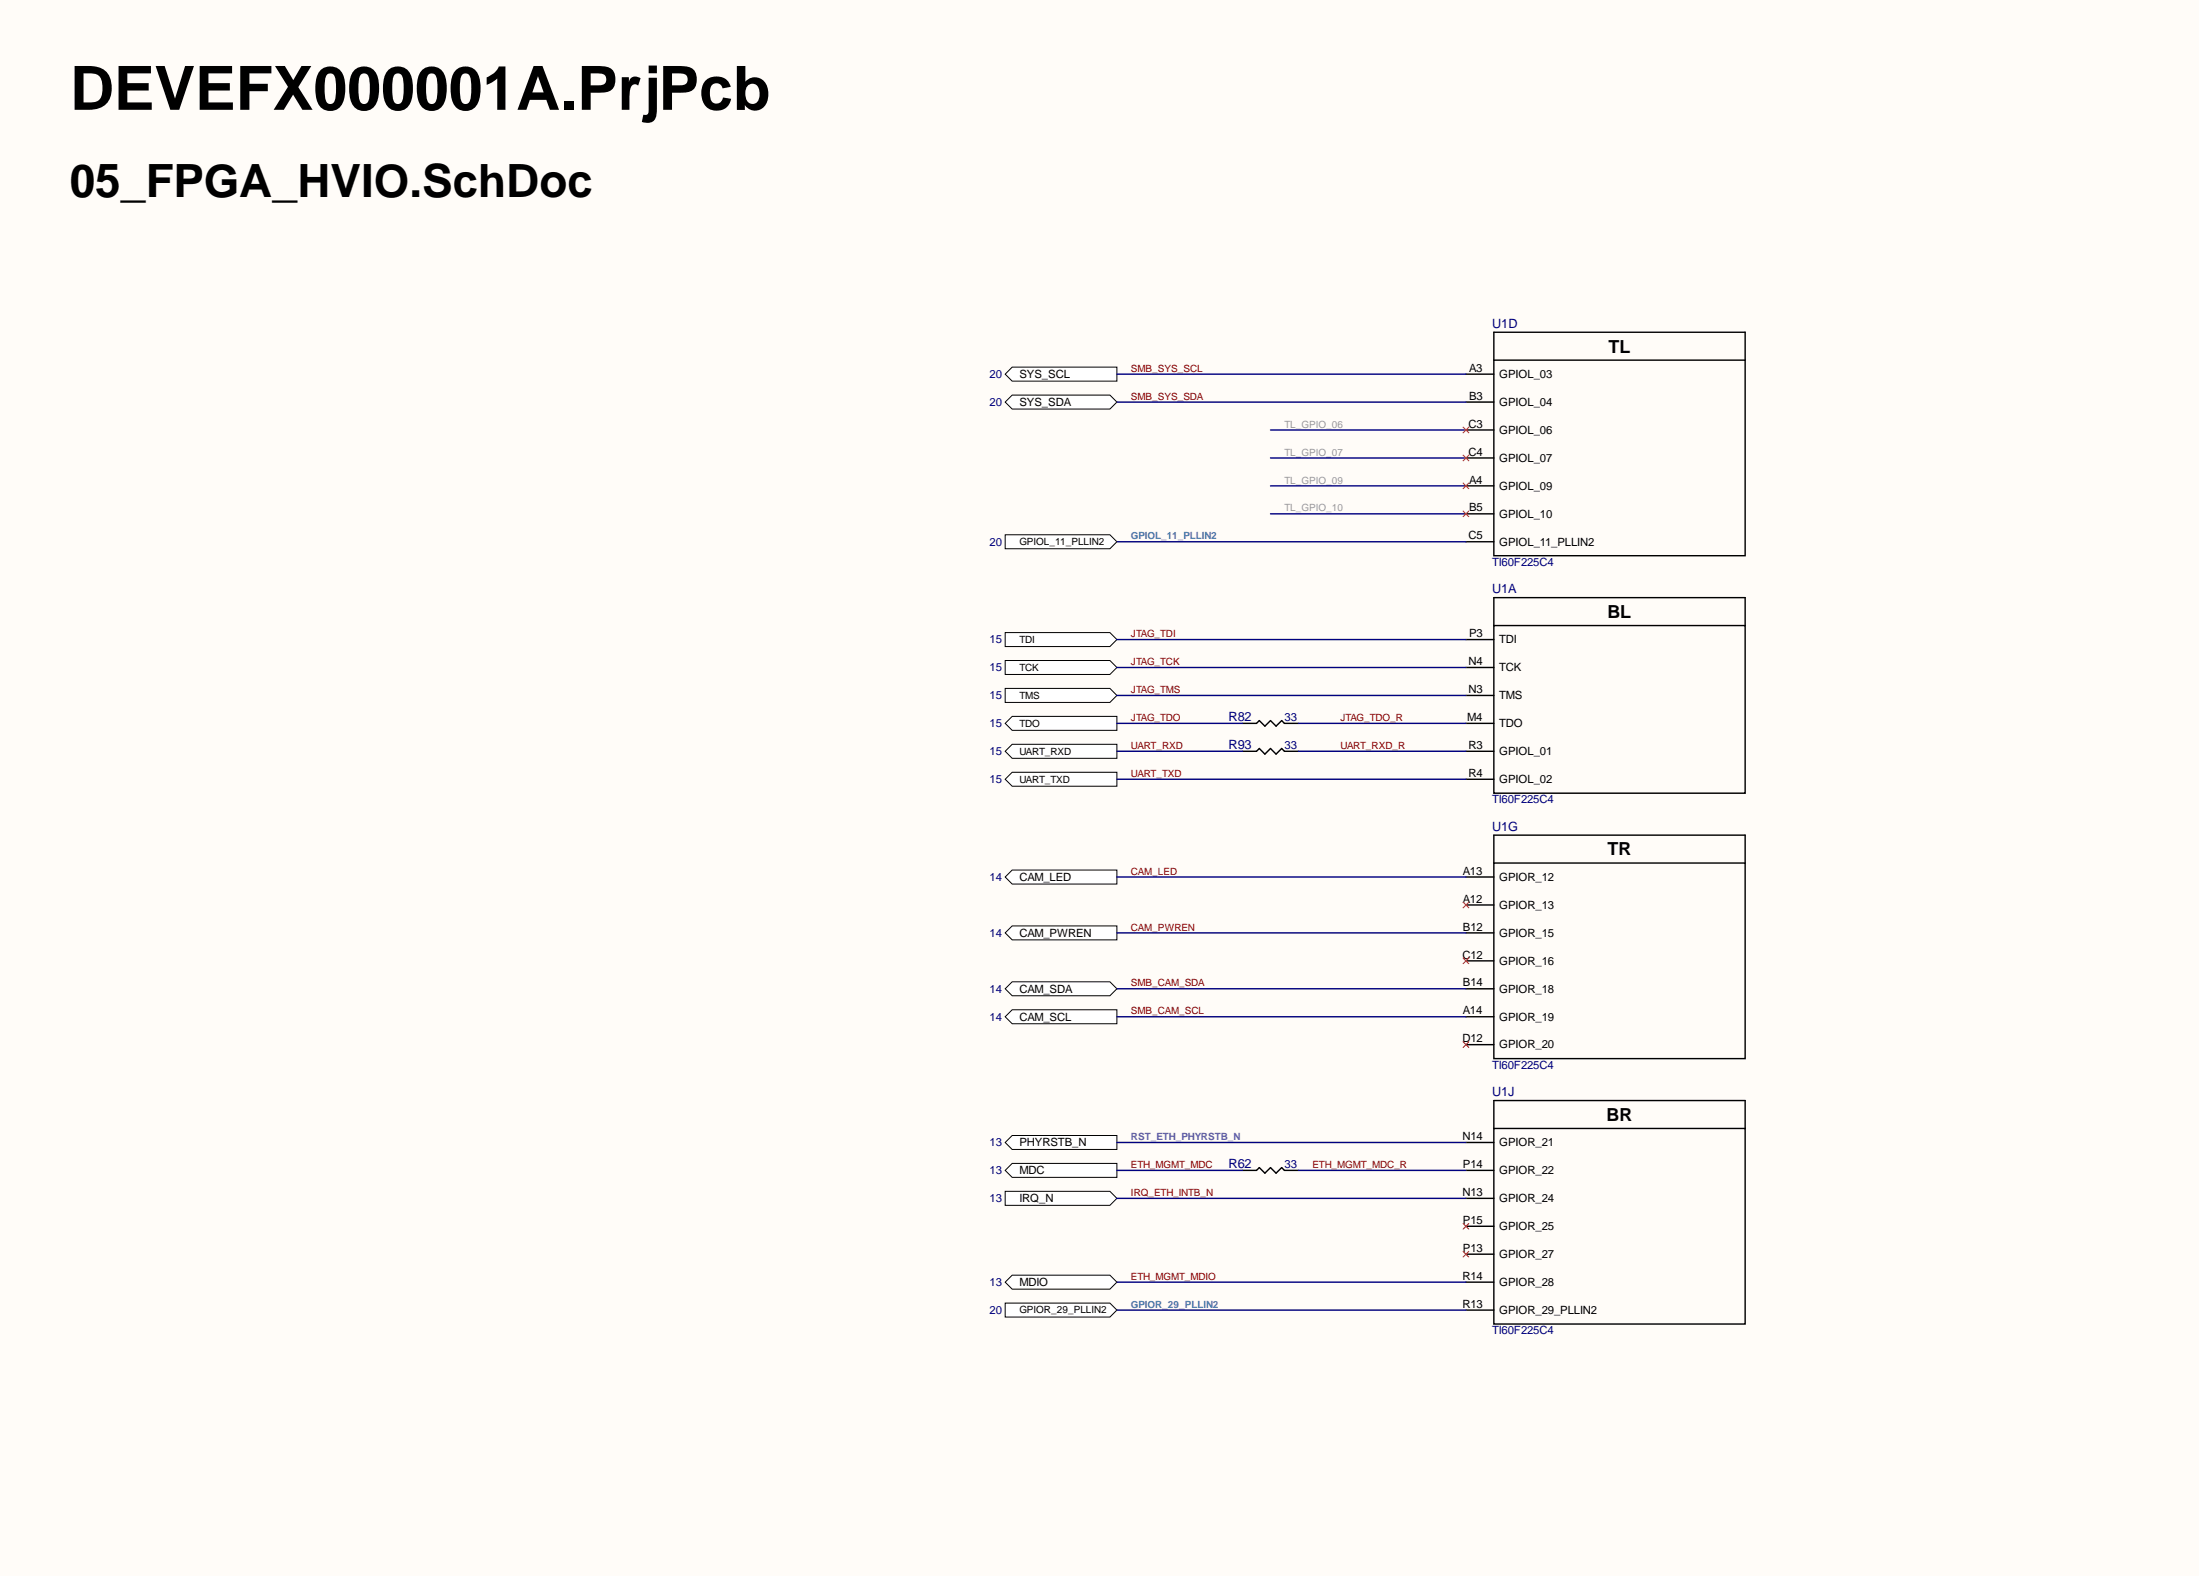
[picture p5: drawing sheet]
<svg xmlns="http://www.w3.org/2000/svg" width="393mm" height="282mm" viewBox="0 0 393 282" stroke-linecap="round" stroke-linejoin="round" font-family="sans-serif">
<g fill="#fffcf8">
<path d="M0 0h393.1v281.6h-393.1z" fill-rule="evenodd"/>
<path d="M0 0h393.1v281.6h-393.1z" fill-rule="evenodd"/>
</g>
<g fill="none" stroke="#000" stroke-width=".25">
<path d="M262.1 66.9h5M262.1 71.9h5M262.1 76.9h5M267.1 64.4h44.9v34.9h-44.9zM267.1 64.4v-5h44.9v5M262.1 81.9h5M262.1 86.8h5M262.1 91.8h5M262.1 96.8h5M262.1 114.3h5M262.1 119.3h5M267.1 111.8h44.9v30h-44.9z"/>
<path d="M267.1 111.8v-5h44.9v5M262.1 134.3h5M262.1 139.3h5M262.1 124.3h5M262.1 129.3h5M262.1 156.8h5M267.1 154.3h44.9v34.9h-44.9zM267.1 154.3v-5h44.9v5M262.1 161.8h5M262.1 166.7h5M262.1 171.7h5M262.1 176.7h5"/>
<path d="M262.1 181.7h5M262.1 186.7h5M262.1 204.2h5M262.1 209.2h5M262.1 214.2h5M262.1 219.2h5M267.1 201.7h44.9v35h-44.9zM267.1 201.7v-5h44.9v5M262.1 224.2h5M262.1 229.2h5M262.1 234.2h5"/>
</g>
<path d="M261.6 218.7l1 1M262.6 218.7l-1 1M261.6 223.7l1 1M262.6 223.7l-1 1" fill="none" stroke="#f00" stroke-width=".18"/>
<path d="M181 227.9h17.4l1.3 1.3-1.3 1.2h-17.4l-1.3-1.2z" fill-rule="evenodd" fill="#fff"/>
<path d="M181 227.9h17.4l1.3 1.3-1.3 1.2h-17.4l-1.3-1.2z" fill="none" stroke="#000" stroke-width=".18"/>
<path d="M222.2 209.2h2.5l.5-.5 1 1 1-1 1 1 1-1 .5 .5h2.4" fill="none" stroke="#000" stroke-width=".25"/>
<path d="M181 207.9h18.7v2.5h-18.7l-1.3-1.2z" fill-rule="evenodd" fill="#fff"/>
<path d="M181 207.9h18.7v2.5h-18.7l-1.3-1.2z" fill="none" stroke="#000" stroke-width=".18"/>
<path d="M181 203h18.7v2.5h-18.7l-1.3-1.3z" fill-rule="evenodd" fill="#fff"/>
<path d="M181 203h18.7v2.5h-18.7l-1.3-1.3z" fill="none" stroke="#000" stroke-width=".18"/>
<path d="M179.7 232.9h18.7l1.3 1.3-1.3 1.2h-18.7z" fill-rule="evenodd" fill="#fff"/>
<path d="M179.7 232.9h18.7l1.3 1.3-1.3 1.2h-18.7z" fill="none" stroke="#000" stroke-width=".18"/>
<path d="M179.7 95.6h18.7l1.3 1.2-1.3 1.3h-18.7z" fill-rule="evenodd" fill="#fff"/>
<path d="M179.7 95.6h18.7l1.3 1.2-1.3 1.3h-18.7z" fill="none" stroke="#000" stroke-width=".18"/>
<path d="M181 165.5h18.7v2.5h-18.7l-1.3-1.3z" fill-rule="evenodd" fill="#fff"/>
<path d="M181 165.5h18.7v2.5h-18.7l-1.3-1.3z" fill="none" stroke="#000" stroke-width=".18"/>
<path d="M181 155.5h18.7v2.5h-18.7l-1.3-1.2z" fill-rule="evenodd" fill="#fff"/>
<path d="M181 155.5h18.7v2.5h-18.7l-1.3-1.2z" fill="none" stroke="#000" stroke-width=".18"/>
<path d="M181 175.5h17.4l1.3 1.2-1.3 1.3h-17.4l-1.3-1.3z" fill-rule="evenodd" fill="#fff"/>
<path d="M181 175.5h17.4l1.3 1.2-1.3 1.3h-17.4l-1.3-1.3z" fill="none" stroke="#000" stroke-width=".18"/>
<path d="M181 180.5h18.7v2.5h-18.7l-1.3-1.3z" fill-rule="evenodd" fill="#fff"/>
<path d="M181 180.5h18.7v2.5h-18.7l-1.3-1.3z" fill="none" stroke="#000" stroke-width=".18"/>
<path d="M261.6 161.2l1 1.1M261.6 171.2l1 1.1M262.6 161.2l-1 1.1M262.6 171.2l-1 1.1M261.6 186.2l1 1M262.6 186.2l-1 1" fill="none" stroke="#f00" stroke-width=".18"/>
<path d="M181 65.6h18.7v2.5h-18.7l-1.3-1.2z" fill-rule="evenodd" fill="#fff"/>
<path d="M181 65.6h18.7v2.5h-18.7l-1.3-1.2z" fill="none" stroke="#000" stroke-width=".18"/>
<path d="M181 70.6h17.4l1.3 1.3-1.3 1.2h-17.4l-1.3-1.2z" fill-rule="evenodd" fill="#fff"/>
<path d="M181 70.6h17.4l1.3 1.3-1.3 1.2h-17.4l-1.3-1.2z" fill="none" stroke="#000" stroke-width=".18"/>
<path d="M179.7 113.1h18.7l1.3 1.2-1.3 1.3h-18.7z" fill-rule="evenodd" fill="#fff"/>
<path d="M179.7 113.1h18.7l1.3 1.2-1.3 1.3h-18.7z" fill="none" stroke="#000" stroke-width=".18"/>
<path d="M179.7 118.1h18.7l1.3 1.2-1.3 1.3h-18.7z" fill-rule="evenodd" fill="#fff"/>
<path d="M179.7 118.1h18.7l1.3 1.2-1.3 1.3h-18.7z" fill="none" stroke="#000" stroke-width=".18"/>
<path d="M179.7 123h18.7l1.3 1.3-1.3 1.3h-18.7z" fill-rule="evenodd" fill="#fff"/>
<path d="M179.7 123h18.7l1.3 1.3-1.3 1.3h-18.7z" fill="none" stroke="#000" stroke-width=".18"/>
<path d="M181 128h18.7v2.5h-18.7l-1.3-1.2z" fill-rule="evenodd" fill="#fff"/>
<path d="M181 128h18.7v2.5h-18.7l-1.3-1.2z" fill="none" stroke="#000" stroke-width=".18"/>
<path d="M222.2 129.3h2.5l.5-.5 1 1 1-1 1 1 1-1 .5 .5h2.4" fill="none" stroke="#000" stroke-width=".25"/>
<path d="M181 133h18.7v2.5h-18.7l-1.3-1.2z" fill-rule="evenodd" fill="#fff"/>
<path d="M181 133h18.7v2.5h-18.7l-1.3-1.2z" fill="none" stroke="#000" stroke-width=".18"/>
<path d="M181 138h18.7v2.5h-18.7l-1.3-1.2z" fill-rule="evenodd" fill="#fff"/>
<path d="M181 138h18.7v2.5h-18.7l-1.3-1.2z" fill="none" stroke="#000" stroke-width=".18"/>
<path d="M222.2 134.3h2.5l.5-.5 1 1 1-1 1 1 1-1 .5 .5h2.4" fill="none" stroke="#000" stroke-width=".25"/>
<path d="M179.7 212.9h18.7l1.3 1.3-1.3 1.2h-18.7z" fill-rule="evenodd" fill="#fff"/>
<path d="M179.7 212.9h18.7l1.3 1.3-1.3 1.2h-18.7z" fill="none" stroke="#000" stroke-width=".18"/>
<g fill="none" stroke="#000080" stroke-width=".25">
<path d="M199.7 71.9h62.4M199.7 66.9h62.4M227.2 76.9h34.9M199.7 96.8h62.4M227.2 91.8h34.9M227.2 86.8h34.9M227.2 81.9h34.9M199.7 119.3h62.4M199.7 114.3h62.4M199.7 129.3h22.5M199.7 139.3h62.4M199.7 134.3h22.5"/>
<path d="M199.7 124.3h62.4M232.1 129.3h30M232.1 134.3h30M199.7 156.8h62.4M199.7 176.7h62.4M199.7 166.7h62.4M199.7 181.7h62.4M199.7 214.2h62.4M199.7 209.2h22.5M199.7 204.2h62.4M232.1 209.2h30M199.7 234.2h62.4"/>
<path d="M199.7 229.2h62.4"/>
</g>
<path d="M261.6 76.3l1 1.1M262.6 76.3l-1 1.1M261.6 81.3l1 1.1M261.6 86.3l1 1.1M261.6 91.3l1 1.1M262.6 81.3l-1 1.1M262.6 86.3l-1 1.1M262.6 91.3l-1 1.1" fill="none" stroke="#f00" stroke-width=".18"/>
<text font-size="10.9" x="12.5" y="19.6">DEVEFX000001A.PrjPcb</text>
<text font-size="8.2" x="12.5" y="35.2">05_FPGA_HVIO.SchDoc</text>
<g font-size="3.2">
<text x="287.6" y="63">TL</text>
<text x="287.4" y="110.4">BL</text>
<text x="287.4" y="152.9">TR</text>
<text x="287.3" y="200.3">BR</text>
</g>
<g font-size="2.3" fill="#000080">
<text x="266.8" y="58.6">U1D</text>
<text x="266.8" y="106">U1A</text>
<text x="219.6" y="128.8">R82</text>
<text x="219.6" y="133.8">R93</text>
<text x="266.8" y="148.5">U1G</text>
<text x="266.8" y="195.9">U1J</text>
<text x="219.6" y="208.7">R62</text>
</g>
<g font-size="2" fill="#000080">
<text x="176.9" y="67.6">20</text>
<text x="176.9" y="72.6">20</text>
<text x="176.9" y="97.5">20</text>
<text x="266.8" y="101.1">TI60F225C4</text>
<text x="176.9" y="115">15</text>
<text x="176.9" y="120">15</text>
<text x="176.9" y="125">15</text>
<text x="176.9" y="130">15</text>
<text x="229.7" y="128.9">33</text>
<text x="176.9" y="135">15</text>
<text x="229.7" y="133.9">33</text>
<text x="176.9" y="140">15</text>
<text x="266.8" y="143.6">TI60F225C4</text>
<text x="176.9" y="157.5">14</text>
<text x="176.9" y="167.4">14</text>
<text x="176.9" y="177.4">14</text>
<text x="176.9" y="182.4">14</text>
<text x="266.8" y="191">TI60F225C4</text>
<text x="176.9" y="209.9">13</text>
<text x="176.9" y="204.9">13</text>
<text x="229.7" y="208.8">33</text>
<text x="176.9" y="214.9">13</text>
<text x="176.9" y="229.8">13</text>
<text x="176.9" y="234.8">20</text>
<text x="266.8" y="238.5">TI60F225C4</text>
</g>
<g font-size="2">
<text x="182.3" y="67.6">SYS_SCL</text>
<text x="262.7" y="66.5">A3</text>
<text x="262.7" y="71.5">B3</text>
<text x="268.1" y="67.6">GPIOL_03</text>
<text x="182.3" y="72.6">SYS_SDA</text>
<text x="262.6" y="76.5">C3</text>
<text x="268.1" y="72.6">GPIOL_04</text>
<text x="268.1" y="77.6">GPIOL_06</text>
<text x="262.6" y="81.4">C4</text>
<text x="268.1" y="82.5">GPIOL_07</text>
<text x="262.7" y="86.4">A4</text>
<text x="268.1" y="87.5">GPIOL_09</text>
<text x="262.7" y="91.4">B5</text>
<text x="268.1" y="92.5">GPIOL_10</text>
<text x="262.6" y="96.4">C5</text>
<text x="268.1" y="97.5">GPIOL_11_PLLIN2</text>
<text x="262.7" y="113.9">P3</text>
<text x="262.6" y="118.9">N4</text>
<text x="268.1" y="115">TDI</text>
<text x="262.6" y="123.9">N3</text>
<text x="268.1" y="120">TCK</text>
<text x="268.1" y="125">TMS</text>
<text x="262.3" y="128.9">M4</text>
<text x="268.1" y="130">TDO</text>
<text x="262.6" y="133.9">R3</text>
<text x="268.1" y="135">GPIOL_01</text>
<text x="262.6" y="138.9">R4</text>
<text x="268.1" y="140">GPIOL_02</text>
<text x="182.3" y="157.5">CAM_LED</text>
<text x="261.6" y="156.4">A13</text>
<text x="261.6" y="161.4">A12</text>
<text x="268.1" y="157.5">GPIOR_12</text>
<text x="182.3" y="167.4">CAM_PWREN</text>
<text x="261.6" y="166.3">B12</text>
<text x="268.1" y="162.5">GPIOR_13</text>
<text x="268.1" y="167.4">GPIOR_15</text>
<text x="261.5" y="171.3">C12</text>
<text x="268.1" y="172.4">GPIOR_16</text>
<text x="182.3" y="177.4">CAM_SDA</text>
<text x="261.6" y="176.3">B14</text>
<text x="268.1" y="177.4">GPIOR_18</text>
<text x="182.3" y="182.4">CAM_SCL</text>
<text x="261.6" y="181.3">A14</text>
<text x="268.1" y="182.4">GPIOR_19</text>
<text x="261.5" y="186.3">D12</text>
<text x="268.1" y="187.4">GPIOR_20</text>
<text x="261.5" y="203.8">N14</text>
<text x="182.3" y="209.9">MDC</text>
<text x="182.3" y="204.9">PHYRSTB_N</text>
<text x="261.6" y="208.8">P14</text>
<text x="268.1" y="204.9">GPIOR_21</text>
<text x="268.1" y="209.9">GPIOR_22</text>
<text x="182.3" y="214.9">IRQ_N</text>
<text x="261.5" y="213.8">N13</text>
<text x="268.1" y="214.9">GPIOR_24</text>
<text x="261.6" y="218.8">P15</text>
<text x="268.1" y="219.9">GPIOR_25</text>
<text x="261.6" y="223.8">P13</text>
<text x="268.1" y="224.9">GPIOR_27</text>
<text x="182.3" y="229.8">MDIO</text>
<text x="261.5" y="228.7">R14</text>
<text x="261.5" y="233.7">R13</text>
<text x="268.1" y="229.8">GPIOR_28</text>
<text x="268.1" y="234.8">GPIOR_29_PLLIN2</text>
</g>
<g font-size="1.8" fill="#800000">
<text x="202.2" y="66.5">SMB_SYS_SCL</text>
<text x="202.2" y="71.5">SMB_SYS_SDA</text>
<text x="202.2" y="113.9">JTAG_TDI</text>
<text x="202.2" y="118.9">JTAG_TCK</text>
<text x="202.2" y="123.9">JTAG_TMS</text>
<text x="202.2" y="128.9">JTAG_TDO</text>
<text x="239.7" y="128.9">JTAG_TDO_R</text>
<text x="202.2" y="133.9">UART_RXD</text>
<text x="239.7" y="133.9">UART_RXD_R</text>
<text x="202.2" y="138.9">UART_TXD</text>
<text x="202.2" y="156.4">CAM_LED</text>
<text x="202.2" y="166.3">CAM_PWREN</text>
<text x="202.2" y="176.3">SMB_CAM_SDA</text>
<text x="202.2" y="181.3">SMB_CAM_SCL</text>
<text x="202.2" y="208.8">ETH_MGMT_MDC</text>
<text x="234.7" y="208.8">ETH_MGMT_MDC_R</text>
<text x="202.2" y="213.8">IRQ_ETH_INTB_N</text>
<text x="202.2" y="228.7">ETH_MGMT_MDIO</text>
</g>
<g font-size="1.8" fill="#999">
<text x="229.7" y="76.5">TL_GPIO_06</text>
<text x="229.7" y="81.4">TL_GPIO_07</text>
<text x="229.7" y="86.4">TL_GPIO_09</text>
<text x="229.7" y="91.4">TL_GPIO_10</text>
</g>
<g font-size="1.8">
<text x="182.3" y="97.4">GPIOL_11_PLLIN2</text>
<text x="182.3" y="114.9">TDI</text>
<text x="182.3" y="119.9">TCK</text>
<text x="182.3" y="124.9">TMS</text>
<text x="182.3" y="129.9">TDO</text>
<text x="182.3" y="134.9">UART_RXD</text>
<text x="182.3" y="139.9">UART_TXD</text>
<text x="182.3" y="234.8">GPIOR_29_PLLIN2</text>
</g>
<g font-size="1.8" fill="#3d85c6">
<text x="202.2" y="96.4">GPIOL_11_PLLIN2</text>
<text x="202.2" y="233.7">GPIOR_29_PLLIN2</text>
</g>
<text font-size="1.8" fill="#674ea7" x="202.2" y="203.8">RST_ETH_PHYRSTB_N</text>
</svg>
